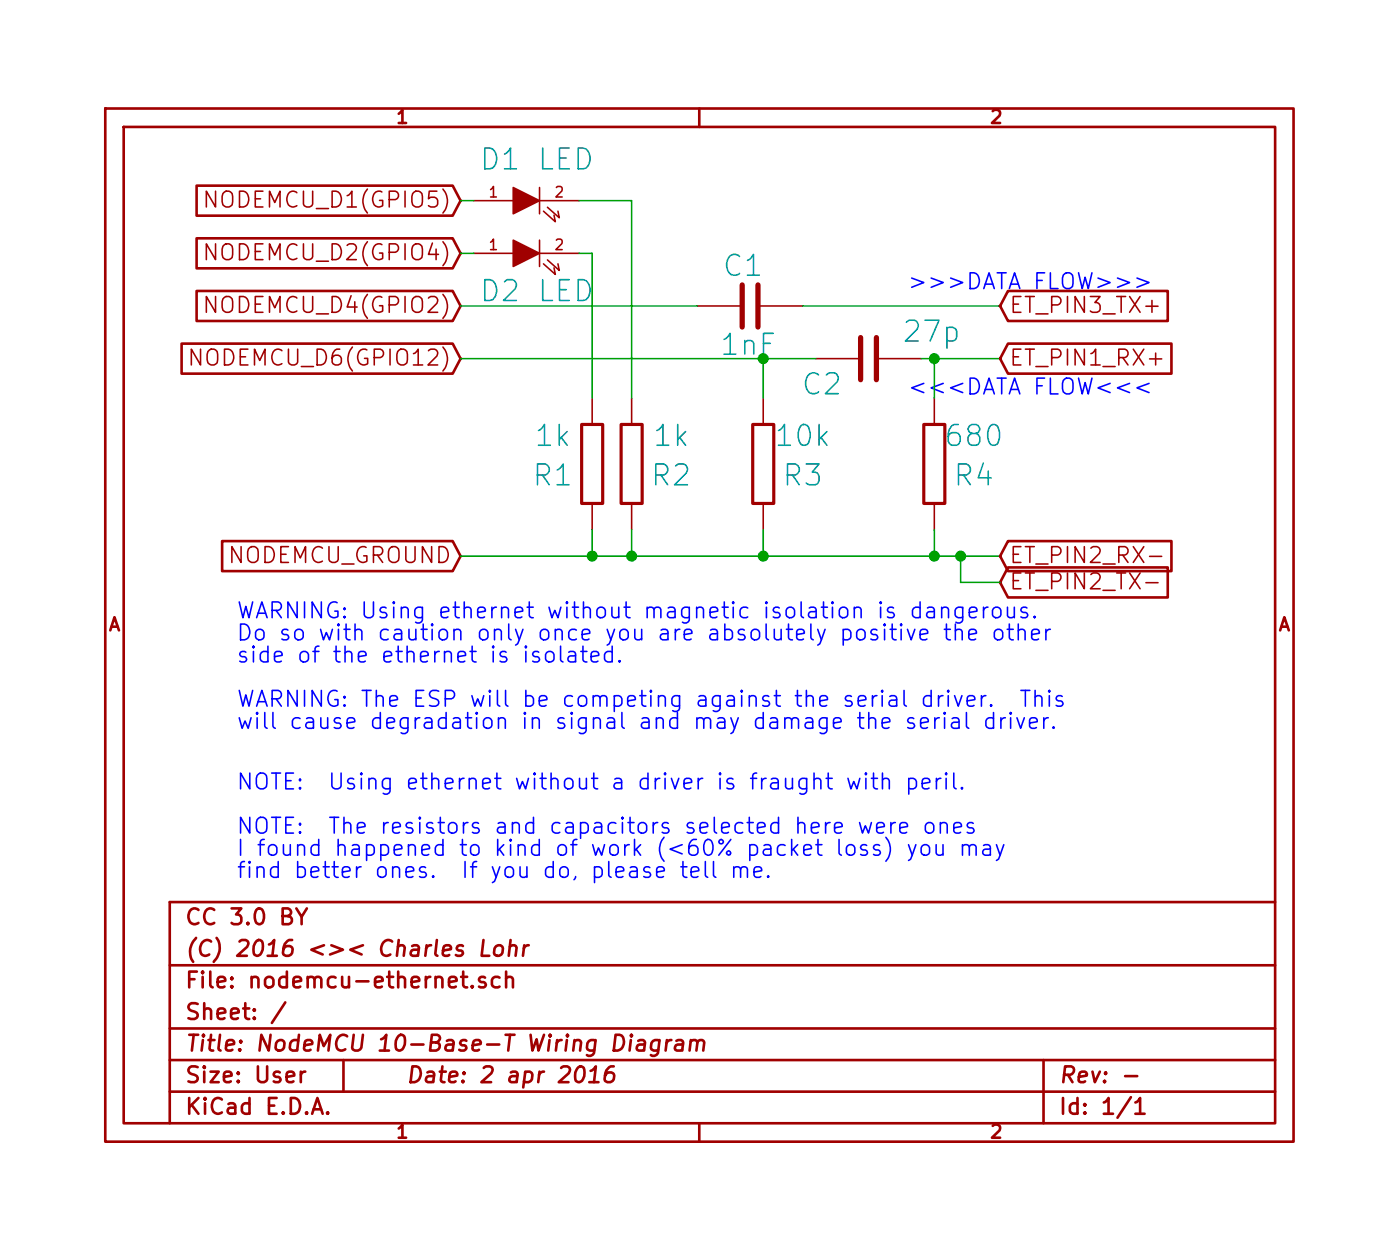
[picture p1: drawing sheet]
EESchema Schematic File Version 2
LIBS:power
LIBS:device
LIBS:transistors
LIBS:conn
LIBS:linear
LIBS:regul
LIBS:74xx
LIBS:cmos4000
LIBS:adc-dac
LIBS:memory
LIBS:xilinx
LIBS:special
LIBS:microcontrollers
LIBS:dsp
LIBS:microchip
LIBS:analog_switches
LIBS:motorola
LIBS:texas
LIBS:intel
LIBS:audio
LIBS:interface
LIBS:digital-audio
LIBS:philips
LIBS:display
LIBS:siliconi
LIBS:opto
LIBS:atmel
LIBS:contrib
LIBS:valves
LIBS:esp12e
LIBS:nodemcu-ethernet-cache
EELAYER 27 0
EELAYER END
$Descr User 5315 4724
encoding utf-8
Sheet 1 1
Title "NodeMCU 10-Base-T Wiring Diagram"
Date "2 apr 2016"
Rev "-"
Comp "(C) 2016 <>< Charles Lohr"
Comment1 "CC 3.0 BY"
Comment2 ""
Comment3 ""
Comment4 ""
$EndDescr
Text GLabel 1750 750  0    60   Input ~ 0
NODEMCU_D1(GPIO5)
Text Notes 900  2350 0    60   ~ 0
WARNING: Using ethernet without magnetic isolation is dangerous.\nDo so with caution only once you are absolutely positive the other\nside of the ethernet is isolated.\n\nWARNING: The ESP will be competing against the serial driver.  This\nwill cause degradation in signal and may damage the serial driver.
Text Notes 900  3000 0    60   ~ 0
NOTE:  Using ethernet without a driver is fraught with peril.\n\nNOTE:  The resistors and capacitors selected here were ones\nI found happened to kind of work (<60% packet loss) you may\nfind better ones.  If you do, please tell me.
Text GLabel 1750 950  0    60   Input ~ 0
NODEMCU_D2(GPIO4)
Text GLabel 1750 2100 0    60   Input ~ 0
NODEMCU_GROUND
Text GLabel 1750 1150 0    60   Input ~ 0
NODEMCU_D4(GPIO2)
Text GLabel 1750 1350 0    60   Input ~ 0
NODEMCU_D6(GPIO12)
$Comp
L R R1
U 1 1
P 2250 1750
F 0 "R1" H 2100 1700 79  0000 C CNN
F 1 "1k" H 2100 1850 79  0000 C CNN
F 2 "~" V 2180 1750 30  0000 C CNN
F 3 "~" H 2250 1750 30  0000 C CNN
	1    2250 1750
	1    0    0    -1  
$EndComp
$Comp
L R R2
U 1 1
P 2400 1750
F 0 "R2" H 2550 1700 79  0000 C CNN
F 1 "1k" H 2550 1850 79  0000 C CNN
F 2 "~" V 2330 1750 30  0000 C CNN
F 3 "~" H 2400 1750 30  0000 C CNN
	1    2400 1750
	1    0    0    -1  
$EndComp
$Comp
L C C1
U 1 1
P 2850 1150
F 0 "C1" V 3000 1100 79  0000 L CNN
F 1 "1nF" V 2700 1050 79  0000 L CNN
F 2 "~" H 2888 1000 30  0000 C CNN
F 3 "~" H 2850 1150 60  0000 C CNN
	1    2850 1150
	0    -1   -1   0   
$EndComp
$Comp
L C C2
U 1 1
P 3300 1350
F 0 "C2" V 3200 1450 79  0000 L CNN
F 1 "27p" V 3400 1000 79  0000 L CNN
F 2 "~" H 3338 1200 30  0000 C CNN
F 3 "~" H 3300 1350 60  0000 C CNN
	1    3300 1350
	0    -1   -1   0   
$EndComp
$Comp
L R R3
U 1 1
P 2900 1750
F 0 "R3" H 3050 1700 79  0000 C CNN
F 1 "10k" H 3050 1850 79  0000 C CNN
F 2 "~" V 2830 1750 30  0000 C CNN
F 3 "~" H 2900 1750 30  0000 C CNN
	1    2900 1750
	1    0    0    -1  
$EndComp
Wire Wire Line
	1750 1350 3100 1350
Wire Wire Line
	2650 1150 1750 1150
$Comp
L LED D1
U 1 1
P 2000 750
F 0 "D1" H 1900 900 79  0000 C CNN
F 1 "LED" H 2150 900 79  0000 C CNN
F 2 "~" H 2000 750 60  0000 C CNN
F 3 "~" H 2000 750 60  0000 C CNN
	1    2000 750 
	1    0    0    -1  
$EndComp
$Comp
L LED D2
U 1 1
P 2000 950
F 0 "D2" H 1900 800 79  0000 C CNN
F 1 "LED" H 2150 800 79  0000 C CNN
F 2 "~" H 2000 950 60  0000 C CNN
F 3 "~" H 2000 950 60  0000 C CNN
	1    2000 950 
	1    0    0    -1  
$EndComp
Wire Wire Line
	1750 2100 3800 2100
Wire Wire Line
	2400 2000 2400 2100
Connection ~ 2400 2100
Wire Wire Line
	2250 2000 2250 2100
Connection ~ 2250 2100
Wire Wire Line
	3050 1150 3800 1150
Wire Wire Line
	3500 1350 3800 1350
Text GLabel 3800 1350 2    60   Input ~ 0
ET_PIN1_RX+
Text Notes 3450 1500 0    60   ~ 0
<<<DATA FLOW<<<
Text Notes 3450 1100 0    60   ~ 0
>>>DATA FLOW>>>
Text GLabel 3800 1150 2    60   Input ~ 0
ET_PIN3_TX+
Text GLabel 3800 2100 2    60   Input ~ 0
ET_PIN2_RX-
Text GLabel 3800 2200 2    60   Input ~ 0
ET_PIN2_TX-
Wire Wire Line
	1800 950  1750 950 
Wire Wire Line
	1750 750  1800 750 
Wire Wire Line
	2900 2000 2900 2100
Connection ~ 2900 2100
Wire Wire Line
	2900 1500 2900 1350
Connection ~ 2900 1350
Wire Wire Line
	2200 950  2250 950 
Wire Wire Line
	2250 950  2250 1500
Wire Wire Line
	2400 1500 2400 750 
Wire Wire Line
	2400 750  2200 750 
Wire Wire Line
	3650 2100 3650 2200
Wire Wire Line
	3650 2200 3800 2200
Connection ~ 3650 2100
$Comp
L R R4
U 1 1
P 3550 1750
F 0 "R4" H 3700 1700 79  0000 C CNN
F 1 "680" H 3700 1850 79  0000 C CNN
F 2 "~" V 3480 1750 30  0000 C CNN
F 3 "~" H 3550 1750 30  0000 C CNN
	1    3550 1750
	1    0    0    -1  
$EndComp
Wire Wire Line
	3550 1500 3550 1350
Connection ~ 3550 1350
Wire Wire Line
	3550 2000 3550 2100
Connection ~ 3550 2100
$EndSCHEMATC
